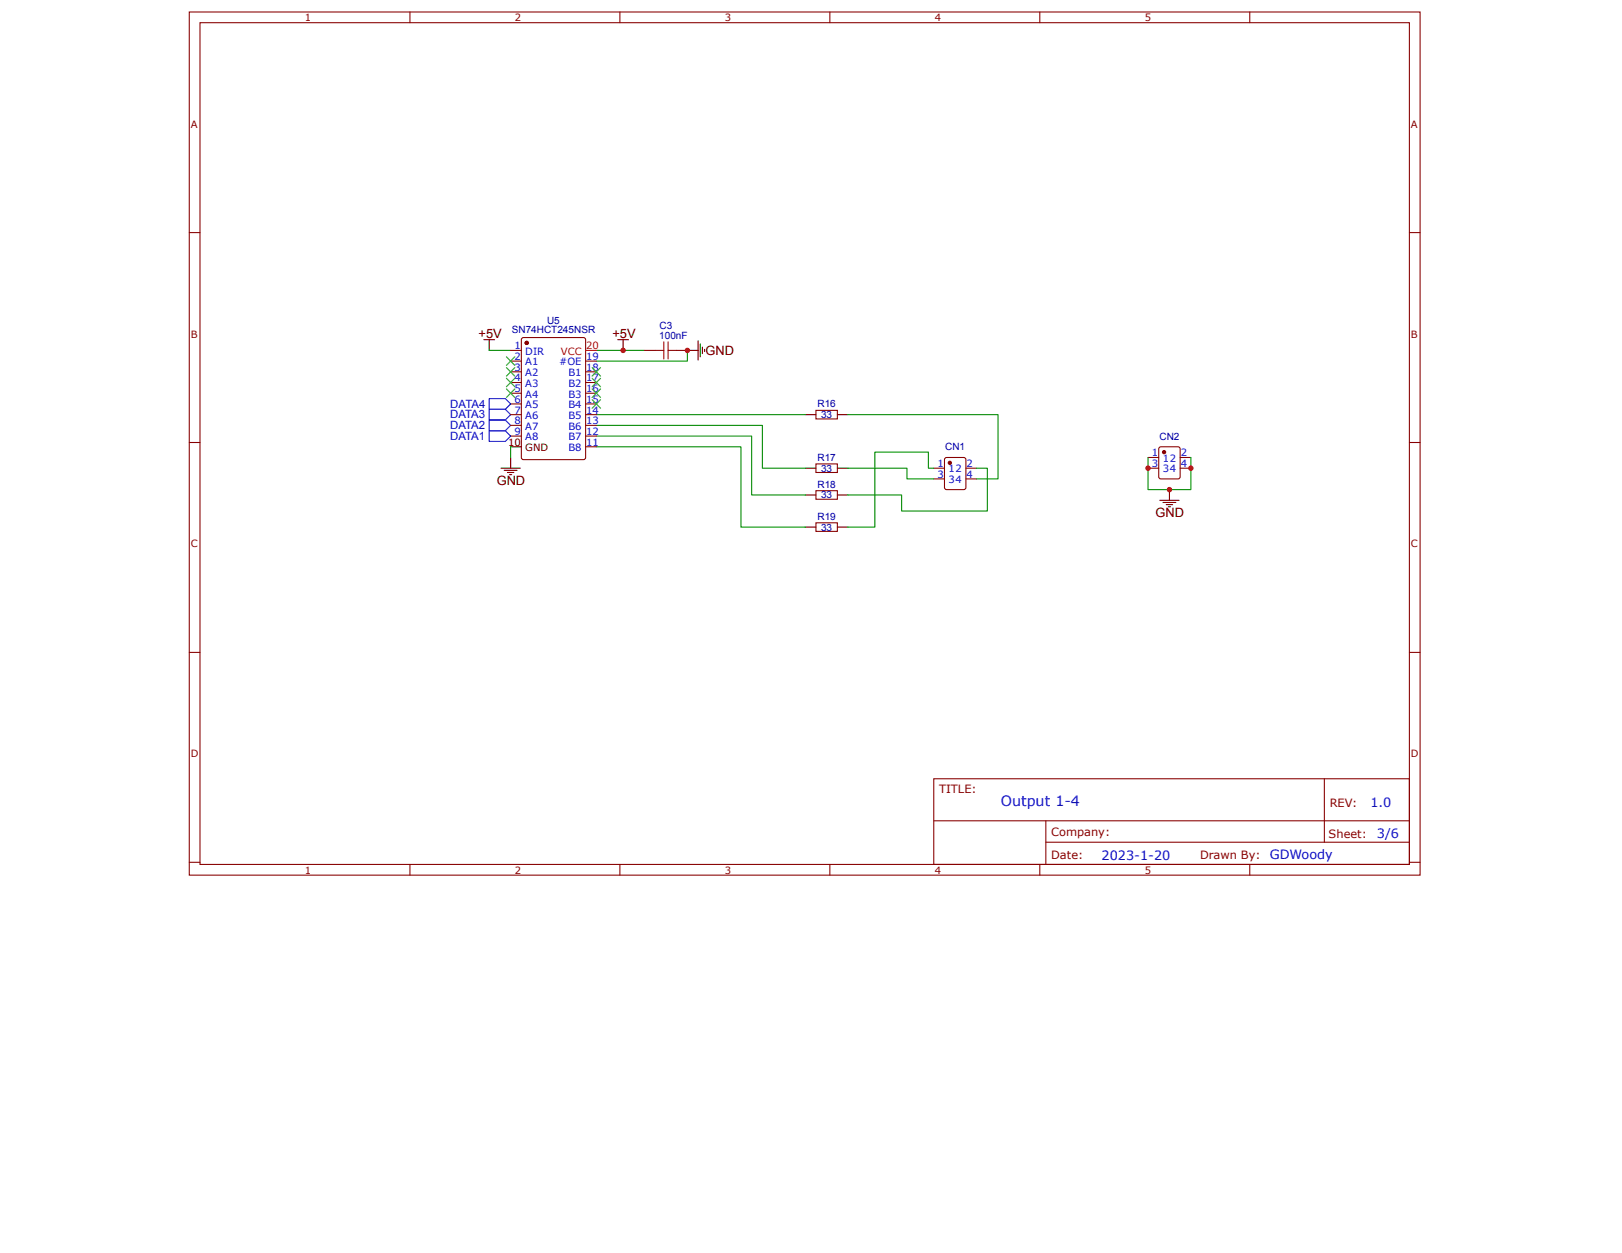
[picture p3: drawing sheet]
<svg xmlns="http://www.w3.org/2000/svg" width="279mm" height="216mm" viewBox="0 0 279 216" stroke-linecap="round" stroke-linejoin="round" font-family="sans-serif">
<g fill="none" stroke="#800" stroke-width=".18">
<path d="M32.6 2.1h212v148.7h-212zM34.4 3.9h208.4v145h-208.4zM70.6 2.1v1.8M106.8 2.1v1.8M142.9 2.1v1.8M179.1 2.1v1.8M215.3 2.1v1.8M32.6 40.1h1.8M242.8 40.1h1.8M32.6 76.2h1.8M111 60.4h1.9M116.6 60.4h1.8"/>
<path d="M140.6 70.7h3.6v1.5h-3.6zM140.6 79.9h3.6v1.5h-3.6zM242.8 76.2h1.8M140.6 84.5h3.6v1.5h-3.6zM140.6 90.1h3.6v1.5h-3.6zM32.6 112.4h1.8M242.8 112.4h1.8M160.8 134.2h82v14.7h-82zM228.1 134.2v10.9M32.6 148.6h1.8M70.6 148.9v1.9M106.8 148.9v1.9"/>
<path d="M142.9 148.9v1.9M160.9 141.4h81.8M179.1 148.9v1.9M180.2 145.1h62.5M180.2 141.4v7.4M215.3 148.9v1.9M242.8 148.6h1.8"/>
</g>
<g fill="none" stroke="#000" stroke-width=".18">
<path d="M83.3 58.5h1.9M84.3 58.5v1.9M106.4 58.5h1.9M107.3 58.5v1.9M120.3 58.7v3.3M120.6 59.3v2.2M121 59.8v1.1M88 78.8v1.9M118.4 60.4h1.9M121.4 60.2v.4M138.7 71.4h1.9M144.2 71.4h1.9"/>
<path d="M86.3 80.7h3.3M86.9 81h2.2M87.4 81.4h1.1M87.8 81.8h.3M138.7 80.7h1.9M138.7 85.3h1.9M138.7 90.8h1.9M144.2 80.7h1.9M144.2 85.3h1.9M144.2 90.8h1.9"/>
</g>
<path d="M84.3 60.4h3.7M88 77v1.8M102.7 73.3h28.6v7.4h7.4M102.7 75.1h26.8v10.2h9.2M102.7 77h24.9v13.8h11.1M102.7 60.4h8.3M102.7 71.4h36M118.4 60.4v1.8h-15.7" fill="none" stroke="#080" stroke-width=".18"/>
<path d="M84.3 68.7h2.7l1 .9-1 .9h-2.7zM84.3 70.5h2.7l1 .9-1 1h-2.7zM84.3 72.4h2.7l1 .9-1 .9h-2.7zM84.3 74.2h2.7l1 .9-1 1h-2.7z" fill="none" stroke="#00f" stroke-width=".18"/>
<path d="M114.3 58.9v3M115.1 58.9v3M112.9 60.4h1.4M115.1 60.4h1.5" fill="none" stroke="#a00000" stroke-width=".18"/>
<circle cx="90.7" cy="59.1" r=".28" fill="#800"/>
<g fill="none" stroke="#800" stroke-width=".18">
<path d="M90 58.2h10.5l.3 .1 .1 20.5-.2 .3-10.5 .1-.3-.2-.1-20.5z"/>
<circle cx="90.7" cy="59.1" r=".28"/>
</g>
<circle cx="90.7" cy="59.1" r=".28" fill="#800"/>
<g fill="none" stroke="#800" stroke-width=".18">
<path d="M88 60.4h1.8M88 62.2h1.8M88 64.1h1.8M88 65.9h1.8M88 67.8h1.8M88 69.6h1.8M88 71.4h1.8M88 73.3h1.8M88 75.1h1.8M100.9 62.2h1.8M100.9 64.1h1.8M100.9 65.9h1.8"/>
<path d="M100.9 67.8h1.8M100.9 69.6h1.8M100.9 71.4h1.8M100.9 73.3h1.8M100.9 75.1h1.8M100.9 77h1.8M162.9 78.9l3.1-.1 .3 .2 .1 5-.2 .3-3.1 .1-.4-.2v-5z"/>
<circle cx="90.7" cy="59.1" r=".28"/>
</g>
<path d="M88 77h1.8" fill="none" stroke="#000" stroke-width=".18"/>
<path d="M100.9 60.4h1.8" fill="none" stroke="#f00" stroke-width=".18"/>
<g fill="#000">
<path d="M87.2 61.5l1.5 1.5zM88.7 61.5l-1.5 1.5z"/>
<path d="M87.2 63.3l1.5 1.5zM87.2 64.8l1.5-1.5z"/>
<path d="M87.2 65.2l1.5 1.5zM87.2 66.7l1.5-1.5z"/>
<path d="M87.2 67l1.5 1.5zM88.7 67l-1.5 1.5z"/>
<path d="M102 63.3l1.5 1.5zM102 64.8l1.5-1.5z"/>
<path d="M102 65.2l1.5 1.5zM103.5 65.2l-1.5 1.5z"/>
<path d="M102 67l1.5 1.5zM103.5 67l-1.5 1.5z"/>
<path d="M102 68.9l1.5 1.4zM103.5 68.9l-1.5 1.4z"/>
</g>
<g fill="none" stroke="#3c3" stroke-width=".18">
<path d="M87.2 61.5l1.5 1.5M87.2 63.3l1.5 1.5M87.2 65.2l1.5 1.5M87.2 67l1.5 1.5M88.7 61.5l-1.5 1.5M88.7 63.3l-1.5 1.5M88.7 65.2l-1.5 1.5M88.7 67l-1.5 1.5M102 63.3l1.5 1.5M102 65.2l1.5 1.5M102 67l1.5 1.5M102 68.9l1.5 1.4"/>
<path d="M103.5 63.3l-1.5 1.5M103.5 65.2l-1.5 1.5M103.5 67l-1.5 1.5M103.5 68.9l-1.5 1.4"/>
</g>
<circle cx="163.6" cy="79.8" r=".28" fill="#800"/>
<g fill="none" stroke="#800" stroke-width=".18">
<path d="M199.8 77h3.1l.3 .2 .1 5-.2 .3h-3.1l-.4-.2v-4.9zM160.8 80.7h1.9M160.8 82.5h1.9M166.4 80.7h1.8M166.4 82.5h1.8"/>
<circle cx="163.6" cy="79.8" r=".28"/>
</g>
<circle cx="200.5" cy="77.9" r=".28" fill="#800"/>
<g fill="none" stroke="#800" stroke-width=".18">
<path d="M197.8 78.8h1.8M203.3 78.8h1.8M197.8 80.7h1.8M203.3 80.7h1.8"/>
<circle cx="200.5" cy="77.9" r=".28"/>
</g>
<path d="M199.8 86.2h3.3M200.3 86.6h2.2M200.9 86.9h1.1M201.3 87.3h.3M201.4 84.4v1.8" fill="none" stroke="#000" stroke-width=".18"/>
<path d="M146.1 71.4h25.8v11.1h-3.7M197.8 78.8v5.6h7.3v-5.6M146.1 80.7h10.1v1.8h4.6M160.8 80.7h-.9v-2.8h-9.2v12.9h-4.6M168.2 80.7h1.9v7.4h-14.8v-2.8h-9.2" fill="none" stroke="#080" stroke-width=".18"/>
<g fill="#c00">
<circle cx="118.4" cy="60.4" r=".46"/>
<circle cx="107.3" cy="60.4" r=".46"/>
<circle cx="205.1" cy="80.7" r=".46"/>
<circle cx="201.4" cy="84.4" r=".46"/>
<circle cx="197.8" cy="80.7" r=".46"/>
</g>
<text font-size="2.5" fill="#00f" x="172.4" y="138.9">Output 1-4</text>
<g font-size="2.2">
<text x="82.4" y="58.2">+5V</text>
<text x="105.5" y="58.2">+5V</text>
<text x="121.5" y="61.1">GND</text>
<text x="85.6" y="83.6">GND</text>
<text x="199" y="89.2">GND</text>
</g>
<g font-size="2.2" fill="#00f">
<text x="236.1" y="139">1.0</text>
<text x="189.7" y="148.1">2023-1-20</text>
<text x="218.7" y="148.1">GDWoody</text>
<text x="237.2" y="144.4">3/6</text>
</g>
<g font-size="2" fill="#00f">
<text x="77.6" y="70.3">DATA4</text>
<text x="77.5" y="72.1">DATA3</text>
<text x="77.5" y="74">DATA2</text>
<text x="77.5" y="75.8">DATA1</text>
</g>
<g font-size="2" fill="#800">
<text x="161.8" y="136.6">TITLE:</text>
<text x="229.1" y="139">REV:</text>
<text x="181.1" y="148">Date:</text>
<text x="181.1" y="144">Company:</text>
<text x="206.7" y="148.1">Drawn By:</text>
<text x="228.9" y="144.3">Sheet:</text>
</g>
<g font-size="1.7" fill="#800">
<text x="52.5" y="3.6">1</text>
<text x="88.7" y="3.6">2</text>
<text x="124.9" y="3.6">3</text>
<text x="161" y="3.6">4</text>
<text x="197.2" y="3.6">5</text>
<text x="32.9" y="22">A</text>
<text x="243.1" y="22">A</text>
<text x="32.9" y="58.2">B</text>
<text x="243.1" y="58.2">B</text>
<text x="32.9" y="94.3">C</text>
<text x="243.1" y="94.3">C</text>
<text x="32.9" y="130.5">D</text>
<text x="243.1" y="130.5">D</text>
<text x="52.5" y="150.5">1</text>
<text x="88.7" y="150.5">2</text>
<text x="124.9" y="150.5">3</text>
<text x="161" y="150.5">4</text>
<text x="197.2" y="150.5">5</text>
</g>
<g font-size="1.7" fill="#000080">
<text x="88.2" y="57.3">SN74HCT245NSR</text>
<text x="94.2" y="55.9">U5</text>
<text x="113.6" y="58.3">100nF</text>
<text x="113.6" y="56.7">C3</text>
<text x="140.8" y="70.2">R16</text>
<text x="141.4" y="72">33</text>
<text x="162.8" y="77.6">CN1</text>
<text x="199.7" y="75.7">CN2</text>
<text x="140.8" y="79.4">R17</text>
<text x="141.4" y="81.3">33</text>
<text x="140.8" y="84">R18</text>
<text x="140.8" y="89.6">R19</text>
<text x="141.4" y="85.9">33</text>
<text x="141.4" y="91.4">33</text>
</g>
<g font-size="1.7" fill="#00f">
<text x="88.6" y="60.2">1</text>
<text x="88.6" y="62">2</text>
<text x="88.6" y="63.9">3</text>
<text x="88.6" y="65.7">4</text>
<text x="90.5" y="61.1">DIR</text>
<text x="90.5" y="63">A1</text>
<text x="90.5" y="64.8">A2</text>
<text x="96.3" y="63">#OE</text>
<text x="97.9" y="64.8">B1</text>
<text x="101" y="65.7">17</text>
<text x="101" y="63.9">18</text>
<text x="101" y="62">19</text>
<text x="88.6" y="67.6">5</text>
<text x="88.6" y="69.4">6</text>
<text x="88.6" y="71.3">7</text>
<text x="90.5" y="66.7">A3</text>
<text x="90.5" y="68.5">A4</text>
<text x="90.5" y="70.3">A5</text>
<text x="97.9" y="70.3">B4</text>
<text x="97.9" y="68.5">B3</text>
<text x="97.9" y="66.7">B2</text>
<text x="101" y="71.3">14</text>
<text x="101" y="69.4">15</text>
<text x="101" y="67.6">16</text>
<text x="88.6" y="73.1">8</text>
<text x="88.6" y="75">9</text>
<text x="90.5" y="72.2">A6</text>
<text x="90.5" y="74">A7</text>
<text x="90.5" y="75.9">A8</text>
<text x="97.9" y="77.7">B8</text>
<text x="97.9" y="75.9">B7</text>
<text x="97.9" y="74">B6</text>
<text x="97.9" y="72.2">B5</text>
<text x="101" y="76.8">11</text>
<text x="101" y="75">12</text>
<text x="101" y="73.1">13</text>
<text x="161.5" y="80.5">1</text>
<text x="161.5" y="82.3">3</text>
<text x="163.4" y="81.4">12</text>
<text x="163.4" y="83.3">34</text>
<text x="166.5" y="82.3">4</text>
<text x="166.5" y="80.5">2</text>
<text x="198.4" y="78.6">1</text>
<text x="198.4" y="80.5">3</text>
<text x="200.3" y="79.6">12</text>
<text x="200.3" y="81.4">34</text>
<text x="203.4" y="80.5">4</text>
<text x="203.4" y="78.6">2</text>
</g>
<g font-size="1.7" fill="#f00">
<text x="96.6" y="61.1">VCC</text>
<text x="101" y="60.2">20</text>
</g>
<g font-size="1.7">
<text x="87.5" y="76.8">10</text>
<text x="90.5" y="77.7">GND</text>
</g>
</svg>
